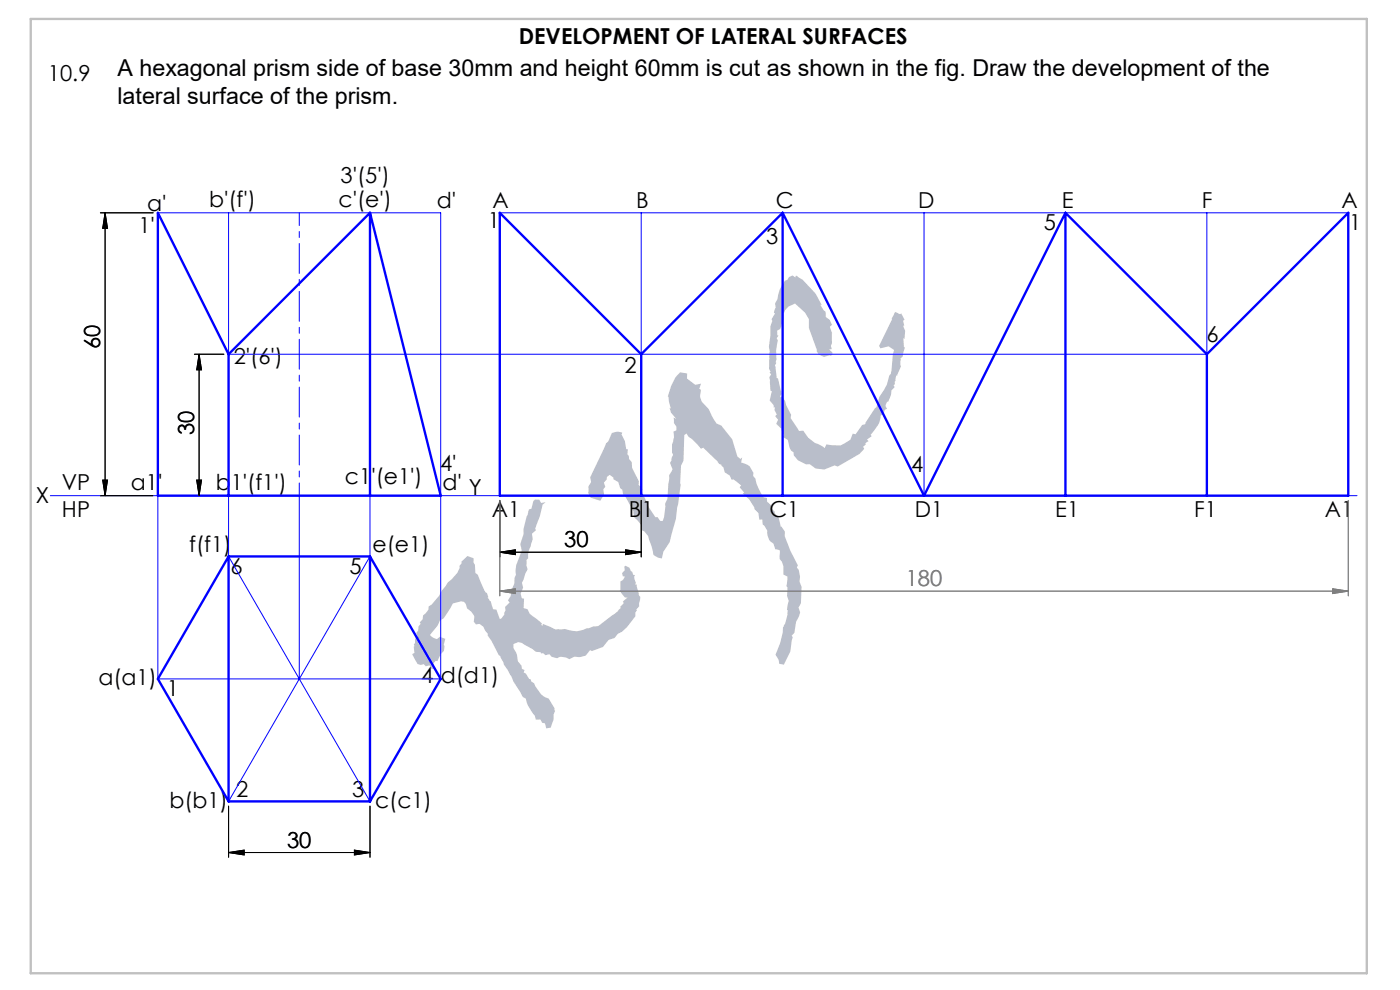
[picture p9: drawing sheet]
<svg xmlns="http://www.w3.org/2000/svg" width="297mm" height="210mm" viewBox="0 0 297 210" stroke-linecap="round" stroke-linejoin="round" font-family="sans-serif">
<path d="M6.5 4h283.5v202.4h-283.5z" fill="none" stroke="#c0c0c0" stroke-width=".5"/>
<g fill="none" stroke="#000" stroke-width=".21">
<path d="M21.3 45.1h11.2M22.3 45.1v60M22.3 45.1l.5 3.3h-1zM41.2 75.1h6.3M42.2 75.1l.5 3.3h-1zM42.2 75.1v30M21.3 105.1h11.2M21.8 101.8h1l-.5 3.3zM41.7 101.8h1l-.5 3.3zM106 117.1l3.3-.5v1zM106 106.1v12M106 117.1h30"/>
<path d="M132.7 116.6l3.3 .5-3.3 .5zM136 106.1v12M48.5 171v10.8M78.5 171v10.8M48.5 180.8l3.3-.5v1zM48.5 180.8h30M75.2 180.3l3.3 .5-3.3 .5z"/>
</g>
<path d="M106 106.1v20.3M286 106.1v20.3M106 125.4l3.3-.5v1zM106 125.4h180M282.7 124.9l3.3 .5-3.3 .5z" fill="none" stroke="#808080" stroke-width=".21"/>
<path d="M63.5 105.1v-60" fill="none" stroke="#00f" stroke-width=".21" stroke-dasharray="6.3 1.3 1.3 1.3" stroke-dashoffset="3.7"/>
<path d="M33.5 45.1h60v98.9h-60v-38.9M48.5 45.1v30h207.5v-30M106 45.1h180M136 45.1v30M196 45.1v60M10.7 105.1h277.2M48.5 105.1v12.9l30 52M63.5 105.1v38.9M78.5 105.1v12.9l-30 52" fill="none" stroke="#00f" stroke-width=".21"/>
<g fill="none" stroke="#00f" stroke-width=".5">
<path d="M78.5 45.1v60M78.5 45.1l15 60h-60v-60l15 30M78.5 45.1l-30 30M166 45.1v60M166 45.1l-30 30M166 45.1l30 60 30-60M226 45.1v60M226 45.1l30 30M48.5 75.1v30M136 75.1l-30-30v60h180v-60l-30 30M136 75.1v30M256 75.1v30"/>
<path d="M48.5 118h30M48.5 118l-15 26 15 26M48.5 118v52M78.5 118l15 26-15 26M78.5 118v52M48.5 170h30"/>
</g>
<g fill="#000">
<path d="M42.2 75.1l.5 3.3h-1zM41.7 101.8h1l-.5 3.3z"/>
<path d="M21.8 101.8h1l-.5 3.3zM22.3 45.1l.5 3.3h-1z"/>
<path d="M106 117.1l3.3-.5v1zM132.7 116.6l3.3 .5-3.3 .5z"/>
<path d="M48.5 180.8l3.3-.5v1zM75.2 180.3l3.3 .5-3.3 .5z"/>
</g>
<path d="M106 125.4l3.3-.5v1zM282.7 124.9l3.3 .5-3.3 .5z" fill="#808080"/>
<g fill="none" stroke="#000" stroke-width=".21">
<path d="M21.3 45.1h11.2M22.3 45.1v60M22.3 45.1l.5 3.3h-1zM41.2 75.1h6.3M42.2 75.1l.5 3.3h-1zM42.2 75.1v30M21.3 105.1h11.2M21.8 101.8h1l-.5 3.3zM41.7 101.8h1l-.5 3.3zM106 117.1l3.3-.5v1zM106 106.1v12M106 117.1h30"/>
<path d="M132.7 116.6l3.3 .5-3.3 .5zM136 106.1v12M48.5 171v10.8M78.5 171v10.8M48.5 180.8l3.3-.5v1zM48.5 180.8h30M75.2 180.3l3.3 .5-3.3 .5z"/>
</g>
<path d="M106 106.1v20.3M286 106.1v20.3M106 125.4l3.3-.5v1zM106 125.4h180M282.7 124.9l3.3 .5-3.3 .5z" fill="none" stroke="#808080" stroke-width=".21"/>
<g fill="#000">
<path d="M42.2 75.1l.5 3.3h-1zM41.7 101.8h1l-.5 3.3z"/>
<path d="M21.8 101.8h1l-.5 3.3zM22.3 45.1l.5 3.3h-1z"/>
<path d="M106 117.1l3.3-.5v1zM132.7 116.6l3.3 .5-3.3 .5z"/>
<path d="M48.5 180.8l3.3-.5v1zM75.2 180.3l3.3 .5-3.3 .5z"/>
</g>
<path d="M106 125.4l3.3-.5v1zM282.7 124.9l3.3 .5-3.3 .5z" fill="#808080"/>
<text font-size="54.7" fill="#b9beca" x="104.4" y="160.9" transform="rotate(-40 104.4 160.9)">KYC</text>
<g font-size="4.9">
<text x="24.9" y="16.2">A hexagonal prism side of base 30mm and height 60mm is cut as shown in the fig. Draw the development of the</text>
<text x="24.9" y="22.1">lateral surface of the prism.</text>
</g>
<g font-size="4.7">
<text x="110.1" y="9.4">DEVELOPMENT OF LATERAL SURFACES</text>
<text x="10.2" y="17.1">10.9</text>
<text x="72.2" y="38.8">3'(5')</text>
<text x="31.2" y="44.7">a'</text>
<text x="44.4" y="44">b'(f')</text>
<text x="71.8" y="44">c'(e')</text>
<text x="92.6" y="44.1">d'</text>
<text x="104.5" y="44.1">A</text>
<text x="135" y="44.1">B</text>
<text x="164.6" y="44.1">C</text>
<text x="194.8" y="44.1">D</text>
<text x="225.3" y="44.1">E</text>
<text x="254.9" y="44.1">F</text>
<text x="284.6" y="44.1">A</text>
<text x="29.4" y="49.5">1'</text>
<text x="103.5" y="48.4">1</text>
<text x="162.5" y="51.7">3</text>
<text x="221.4" y="48.9">5</text>
<text x="286.2" y="48.7">1</text>
<text x="21.3" y="74" transform="rotate(-90 21.3 74)">60</text>
<text x="49.6" y="77.1">2'(6')</text>
<text x="255.9" y="72.6">6</text>
<text x="132.5" y="79.1">2</text>
<text x="41.2" y="92.3" transform="rotate(-90 41.2 92.3)">30</text>
<text x="93.4" y="99.9">4'</text>
<text x="193.3" y="100.2">4</text>
<text x="7.6" y="106.7">X</text>
<text x="13.1" y="103.8">VP</text>
<text x="27.8" y="103.8">a1'</text>
<text x="45.8" y="103.8">b1'(f1')</text>
<text x="73.2" y="102.6">c1'(e1')</text>
<text x="93.9" y="103.8">d' Y</text>
<text x="13.1" y="109.6">HP</text>
<text x="104.3" y="109.6">A1</text>
<text x="133.4" y="109.6">B1</text>
<text x="163.2" y="109.6">C1</text>
<text x="194.1" y="109.6">D1</text>
<text x="223.9" y="109.6">E1</text>
<text x="253.3" y="109.6">F1</text>
<text x="281.1" y="109.6">A1</text>
<text x="40.2" y="117.1">f(f1)</text>
<text x="79" y="117.1">e(e1)</text>
<text x="119.7" y="116.1">30</text>
<text x="48.9" y="121.8">6</text>
<text x="74.1" y="121.8">5</text>
<text x="20.9" y="145.3">a(a1)</text>
<text x="35.4" y="147.6">1</text>
<text x="89.3" y="145">4 d(d1)</text>
<text x="35.9" y="171.5">b(b1)</text>
<text x="50.1" y="169">2</text>
<text x="74.7" y="169">3</text>
<text x="79.6" y="171.4">c(c1)</text>
<text x="60.9" y="179.8">30</text>
</g>
<text font-size="4.7" fill="#808080" x="192.1" y="124.4">180</text>
</svg>
